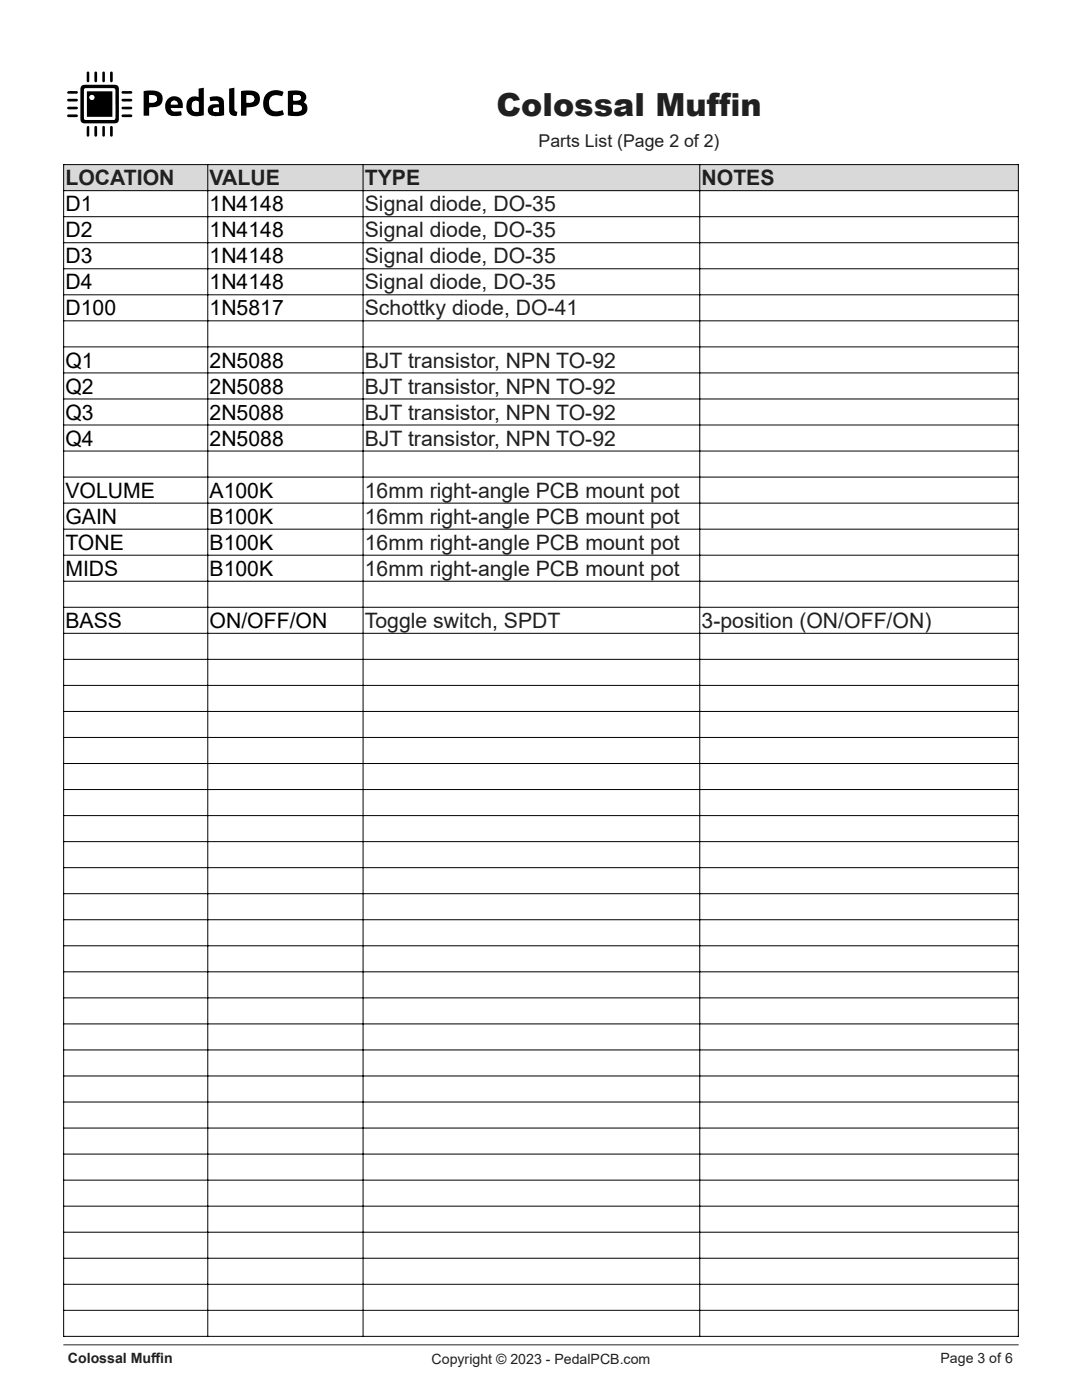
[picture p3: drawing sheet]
<svg xmlns="http://www.w3.org/2000/svg" width="216mm" height="279mm" viewBox="0 0 216 279" stroke-linecap="round" stroke-linejoin="round" font-family="sans-serif">
<path d="M12.7 268.4h190.5" fill="none" stroke="#231f20" stroke-width=".2"/>
<path d="M12.7 12.7v16.4h49.3v-16.4zM16.3 17.1a3.5 3.5 0 0 0-.3 2.2v3a3.4 3.4 0 0 0 .3 2.1 3.5 3.5 0 0 0 2.1 .2h3a3.5 3.5 0 0 0 2.1-.2l.2-.7v-5.4a.99 .99 0 0 0-.9-1.4h-4.4a3.5 3.5 0 0 0-2.1 .2zM57.4 18.2v4.8l1.6 .2a1.84 1.84 0 0 0 2.3-1.7 1.09 1.09 0 0 0-.7-1.1 1.31 1.31 0 0 0 .4-1.5 1.31 1.31 0 0 0-1.4-.8zM39.6 17.7v1.7a1.77 1.77 0 0 0-1.9 .3 1.77 1.77 0 0 0-.5 1.8 1.92 1.92 0 0 0 2.5 1.7l1-.2v-5.5zM28.7 18.2v4.9h1.1v-1.6l.2-.1a1.92 1.92 0 0 0 2.5-1.9 1.67 1.67 0 0 0-1.9-1.4zM48.1 18.2v4.9h1.1v-1.6a4.5 4.5 0 0 0 2.2-.6 1.7 1.7 0 0 0 .3-2 1.7 1.7 0 0 0-1.8-.8zM53.1 18.8a2.66 2.66 0 0 0-.3 3.2 2.66 2.66 0 0 0 3 1.2l.9-.4-.3-.8a1.79 1.79 0 0 1-2.6-.6l-.1-.3a1.58 1.58 0 0 1 .5-1.8 1.58 1.58 0 0 1 1.8-.1h.3l.3-.8a2.76 2.76 0 0 0-3.5 .4zM33.6 19.7a2.03 2.03 0 0 0-.4 2.5 2.03 2.03 0 0 0 2.4 .9l.6-.1-.1-.8-.9 .1a.86 .86 0 0 1-1.1-.7h2.4a1.78 1.78 0 0 0-.7-2.1 1.78 1.78 0 0 0-2.2 .2zM41.8 19.4l.2 .8 .8-.1a.64 .64 0 0 1 .9 .7 1.94 1.94 0 0 0-2.2 .8 1.21 1.21 0 0 0 1.4 1.6l1.8-.2v-2.2a1.44 1.44 0 0 0-2-1.6zM45.7 17.7v3.8a1.19 1.19 0 0 0 .3 1.3 1.19 1.19 0 0 0 1.2 .3l.2-.8a.59 .59 0 0 1-.6-.7v-4.1zM13.4 19.8v.3l.3 .2h1.5l.3-.3-.3-.3zM24.3 19.8v.3l.3 .2h1.5l.3-.3-.3-.3zM13.4 23v.3l.3 .1h1.5l.3-.3-.3-.3zM24.3 22.9v.4l.3 .1h1.5l.3-.3-.3-.3zM18.9 25.2l-.1 1.8 .3 .3 .2-.1 .1-.2v-1.5l-.1-.3zM18.9 14.3l-.1 1.8 .3 .3 .3-.3v-1.5l-.1-.3zM24.3 18.3v.3l.2 .1h1.6l.3-.3-.3-.2zM24.3 21.4v.3l.2 .1h1.6l.3-.3-.3-.2zM22.1 14.3l-.1 1.8 .2 .3 .3-.3v-1.5l-.1-.3zM22.1 25.2l-.1 1.8 .2 .3 .3-.3v-1.6l-.1-.2zM13.4 21.4v.3l.3 .1h1.5l.3-.2-.3-.3zM13.5 18.3l-.1 .3 .3 .1h1.5l.3-.3-.3-.2zM20.5 14.3l-.1 1.8 .3 .3 .2-.3v-1.5l-.1-.3zM17.4 25.2l-.1 1.8 .3 .3 .2-.3v-1.6l-.1-.2zM17.4 14.3l-.1 1.8 .3 .3 .2-.3v-1.5l-.1-.3zM20.5 25.2l-.1 1.8 .3 .3 .2-.3v-1.6l-.1-.2z" fill-rule="evenodd" fill="#fff"/>
<g fill="#000">
<path d="M13.5 18.3l1.7-.1 .3 .2-.3 .3h-1.5l-.3-.1z" fill-rule="evenodd"/>
<path d="M17.4 14.3h.3l.1 .3v1.5l-.2 .3-.3-.3z" fill-rule="evenodd"/>
<path d="M18.9 14.3h.4l.1 .3v1.5l-.3 .3-.3-.3z" fill-rule="evenodd"/>
<path d="M20.5 14.3h.3l.1 .3v1.5l-.2 .3-.3-.3z" fill-rule="evenodd"/>
<path d="M22.1 14.3h.3l.1 .3v1.5l-.3 .3-.2-.3z" fill-rule="evenodd"/>
<path d="M24.3 19.8l1.8-.1 .3 .3-.3 .3h-1.5l-.3-.2z" fill-rule="evenodd"/>
<path d="M24.3 18.3l1.8-.1 .3 .2-.3 .3h-1.6l-.2-.1z" fill-rule="evenodd"/>
<path d="M28.7 18.2l.2-.1a5.1 5.1 0 0 1 3 .4 1.71 1.71 0 0 1 .4 2 1.71 1.71 0 0 1-2 .9l-.5 .1v1.6h-1.1zM29.8 19v1.5a1.44 1.44 0 0 0 1.5-.5 .77 .77 0 0 0-.2-.8 .77 .77 0 0 0-.8-.2z" fill-rule="evenodd"/>
<path d="M39.6 17.7l1.1-.2v5.5a2.72 2.72 0 0 1-3.3-.7 2.21 2.21 0 0 1 1-3l1.2 .1zM38.5 20.3a1.19 1.19 0 0 0 .6 2h.5v-2a.78 .78 0 0 0-1.1 0z" fill-rule="evenodd"/>
<path d="M45.7 17.7l1.1-.2v4.1a.59 .59 0 0 0 .6 .7l-.2 .8a1.19 1.19 0 0 1-1.2-.3 1.19 1.19 0 0 1-.3-1.3z" fill-rule="evenodd"/>
<path d="M48.1 18.2l.2-.1a4.9 4.9 0 0 1 3.2 .5 1.7 1.7 0 0 1 .2 2 1.7 1.7 0 0 1-1.8 .8l-.7 .1v1.6h-1.1zM49.2 19v1.5a1.06 1.06 0 0 0 1.5-1 1.38 1.38 0 0 0-1.5-.5z" fill-rule="evenodd"/>
<path d="M57.4 18.2l1.7-.2a1.65 1.65 0 0 1 2 1.4l-.1 .4-.4 .6a1.41 1.41 0 0 1 .7 1.6 1.41 1.41 0 0 1-1.3 1.1l-1 .1-1.6-.2zM58.5 20.9v1.3l.7 .1a.74 .74 0 0 0 .9-.3 .74 .74 0 0 0 0-.9l-.6-.2zM58.6 19l-.1 .9a1.42 1.42 0 0 0 1.5-.2 .67 .67 0 0 0-.2-.7 .67 .67 0 0 0-.7-.1z" fill-rule="evenodd"/>
<path d="M13.4 21.4l1.8-.1 .3 .3-.3 .2h-1.5l-.3-.1z" fill-rule="evenodd"/>
<path d="M13.4 23l1.8-.2 .3 .3-.3 .3h-1.5l-.3-.1z" fill-rule="evenodd"/>
<path d="M13.4 19.8l1.8-.1 .3 .3-.3 .3h-1.5l-.3-.2z" fill-rule="evenodd"/>
<path d="M17.4 25.2h.3l.1 .2v1.6l-.2 .3-.3-.3z" fill-rule="evenodd"/>
<path d="M18.9 25.2h.4l.1 .3v1.5l-.1 .2-.2 .1-.3-.3z" fill-rule="evenodd"/>
<path d="M20.5 25.2h.3l.1 .2v1.6l-.2 .3-.3-.3z" fill-rule="evenodd"/>
<path d="M22.1 25.2h.3l.1 .2v1.6l-.3 .3-.2-.3z" fill-rule="evenodd"/>
<path d="M16.3 17.1a3.5 3.5 0 0 1 2.1-.2h3a3.6 3.6 0 0 1 2.1 .2l.2 .7v5.4a.99 .99 0 0 1-.9 1.4h-4.4a3.5 3.5 0 0 1-2.1-.2 3.4 3.4 0 0 1-.3-2.1v-3a3.5 3.5 0 0 1 .3-2.2zM16.9 17.7l-.1 .3v5.8l.4 .1h5.6l.2-.3v-5.8l-.4-.2z" fill-rule="evenodd"/>
<path d="M24.3 21.4l1.8-.1 .3 .2-.3 .3h-1.6l-.2-.1z" fill-rule="evenodd"/>
<path d="M24.3 22.9l1.8-.1 .3 .3-.3 .3h-1.5l-.3-.1z" fill-rule="evenodd"/>
<path d="M33.6 19.7a1.78 1.78 0 0 1 2.2-.2 1.78 1.78 0 0 1 .7 2.1h-2.4a1 1 0 0 0 1.4 .7l.6-.1 .1 .7a2.8 2.8 0 0 1-2.8-.3 2.32 2.32 0 0 1 .2-2.9zM34.2 20.3l-.1 .5h1.4a.7 .7 0 0 0-.5-.7 .7 .7 0 0 0-.8 .2z" fill-rule="evenodd"/>
<path d="M41.8 19.4a2.18 2.18 0 0 1 2.8 .6l.1 3a3.7 3.7 0 0 1-2.9-.2 1.24 1.24 0 0 1-.1-1.5 1.24 1.24 0 0 1 1.4-.5h.6a.74 .74 0 0 0-.4-.7 .74 .74 0 0 0-.8 0l-.5 .1zM42.6 21.6l-.1 .1a.41 .41 0 0 0 .3 .6l.9 .1v-.9z" fill-rule="evenodd"/>
<path d="M53.1 18.8a2.76 2.76 0 0 1 3.5-.4l-.3 .8h-.3a1.67 1.67 0 0 0-2.3 .7 1.67 1.67 0 0 0 .9 2.3h.7l1.1-.2 .3 .8a2.7 2.7 0 0 1-4.1-1.5v-1.3z" fill-rule="evenodd"/>
</g>
<g fill="#fff">
<path d="M16.9 17.7l5.7-.1 .4 .2v5.8l-.2 .3h-5.6l-.4-.1v-5.8zM17.3 18.2v5.1h5.1v-5.1z" fill-rule="evenodd"/>
<path d="M58.5 20.9h.7a.74 .74 0 0 1 .8 .2 .74 .74 0 0 1 .1 .9l-.5 .2h-1.1z" fill-rule="evenodd"/>
<path d="M58.6 19l.5-.1a.64 .64 0 0 1 .7 .2 .64 .64 0 0 1 .1 .8l-1.4 .1z" fill-rule="evenodd"/>
<path d="M38.5 20.3a.72 .72 0 0 1 1.1 .1v1.9a1.03 1.03 0 0 1-1.1-.2 1.03 1.03 0 0 1-.2-1.1z" fill-rule="evenodd"/>
<path d="M29.8 19h.5a.78 .78 0 0 1 1 .8 .78 .78 0 0 1-1.1 .7h-.4z" fill-rule="evenodd"/>
<path d="M49.2 19h.5a.79 .79 0 0 1 1 .8 .79 .79 0 0 1-1 .7h-.5z" fill-rule="evenodd"/>
<path d="M34.2 20.3a.7 .7 0 0 1 .8-.2 .7 .7 0 0 1 .5 .7h-1.4z" fill-rule="evenodd"/>
<path d="M42.6 21.6l1.1-.1v.9l-.9-.1a.42 .42 0 0 1-.3-.3 .42 .42 0 0 1 .1-.4z" fill-rule="evenodd"/>
</g>
<path d="M17.3 18.2v5.1h5.1v-5.1zM17.9 19.4a.49 .49 0 0 0 .9 0 .49 .49 0 0 0-.9 0z" fill-rule="evenodd" fill="#000"/>
<circle cx="18.3" cy="19.4" r=".49" fill="#fff"/>
<path d="M12.7 32.9h190.5v5.1h-190.5z" fill-rule="evenodd" fill="#d9d9d9"/>
<path d="M139.6 131.6v67.5h63.6v-67.5zM139.6 204.3v5.2h63.6v-5.2z" fill-rule="evenodd" fill="#fff"/>
<g fill="none" stroke="#000" stroke-width=".2">
<path d="M12.7 32.8v234M12.7 32.9h190.5M12.7 38h190.5M41.5 32.9v233.8M72.4 32.9v233.8M139.6 32.9v233.8M203.2 32.8v234M12.7 43.2h190.5M12.7 48.4h190.5M12.7 53.6h190.5M12.7 58.8h190.5M12.7 64h190.5"/>
<path d="M12.7 69.2h190.5M12.7 74.4h190.5M12.7 79.6h190.5M12.7 84.8h190.5M12.7 90h190.5M12.7 95.2h190.5M12.7 100.4h190.5M12.7 105.6h190.5M12.7 110.8h190.5M12.7 116h190.5M12.7 121.2h190.5M12.7 126.4h190.5"/>
<path d="M12.7 131.6h190.5M12.7 136.8h190.5M12.7 142h190.5M12.7 147.2h190.5M12.7 152.4h190.5M12.7 157.6h190.5M12.7 162.8h190.5M12.7 168h190.5M12.7 173.2h190.5M12.7 178.4h190.5M12.7 183.6h190.5M12.7 188.8h190.5"/>
<path d="M12.7 193.9h190.5M12.7 199.1h190.5M12.7 204.3h190.5M12.7 209.5h190.5M12.7 214.7h190.5M12.7 219.9h190.5M12.7 225.1h190.5M12.7 230.3h190.5M12.7 235.5h190.5M12.7 240.7h190.5M12.7 245.9h190.5M12.7 251.1h190.5"/>
<path d="M12.7 256.3h190.5M12.7 261.5h190.5M12.7 266.7h190.5"/>
</g>
<g font-size="6.3" fill="#231f20">
<text x="99.1" y="23.1">Colossal Muff</text>
<text x="143.5" y="23.1">in</text>
</g>
<g font-size="4.2" fill="#231f20">
<text x="13.1" y="37">LOCATION</text>
<text x="41.8" y="37">VALUE</text>
<text x="72.8" y="37">TYPE</text>
<text x="140" y="37">NOTES</text>
<text x="72.8" y="42.2">Signal diode, DO-35</text>
<text x="72.8" y="47.4">Signal diode, DO-35</text>
<text x="72.8" y="52.6">Signal diode, DO-35</text>
<text x="72.8" y="57.8">Signal diode, DO-35</text>
<text x="72.8" y="63">Schottky diode, DO-41</text>
<text x="72.8" y="73.3">BJT transistor, NPN TO-92</text>
<text x="72.8" y="78.5">BJT transistor, NPN TO-92</text>
<text x="72.8" y="83.7">BJT transistor, NPN TO-92</text>
<text x="72.8" y="88.9">BJT transistor, NPN TO-92</text>
<text x="72.8" y="99.3">16mm right-angle PCB mount pot</text>
<text x="72.8" y="104.5">16mm right-angle PCB mount pot</text>
<text x="72.8" y="109.7">16mm right-angle PCB mount pot</text>
<text x="72.8" y="114.9">16mm right-angle PCB mount pot</text>
<text x="72.8" y="125.3">Toggle switch, SPDT</text>
<text x="140" y="125.3">3-position (ON/OFF/ON)</text>
</g>
<g font-size="4.2">
<text x="13.1" y="42.2">D1</text>
<text x="13.1" y="47.4">D2</text>
<text x="41.8" y="42.2">1N4148</text>
<text x="41.8" y="47.4">1N4148</text>
<text x="13.1" y="52.6">D3</text>
<text x="41.8" y="52.6">1N4148</text>
<text x="13.1" y="57.8">D4</text>
<text x="41.8" y="57.8">1N4148</text>
<text x="13.1" y="63">D100</text>
<text x="41.8" y="63">1N5817</text>
<text x="13.1" y="73.3">Q1</text>
<text x="41.8" y="73.3">2N5088</text>
<text x="13.1" y="78.5">Q2</text>
<text x="13.1" y="83.7">Q3</text>
<text x="41.8" y="78.5">2N5088</text>
<text x="41.8" y="83.7">2N5088</text>
<text x="13.1" y="88.9">Q4</text>
<text x="41.8" y="88.9">2N5088</text>
<text x="13.1" y="99.3">VOLUME</text>
<text x="41.8" y="99.3">A100K</text>
<text x="13.1" y="104.5">GAIN</text>
<text x="41.8" y="104.5">B100K</text>
<text x="13.1" y="109.7">TONE</text>
<text x="41.8" y="109.7">B100K</text>
<text x="13.1" y="114.9">MIDS</text>
<text x="41.8" y="114.9">B100K</text>
<text x="13.1" y="125.3">BASS</text>
<text x="41.8" y="125.3">ON/OFF/ON</text>
</g>
<text font-size="3.5" fill="#231f20" x="107.5" y="29.3">Parts List (Page 2 of 2)</text>
<g font-size="2.8" fill="#231f20">
<text x="13.5" y="272">Colossal Muf</text>
<text x="30.2" y="272">f</text>
<text x="30.2" y="272">in</text>
<text x="86.1" y="272.2">Copyright © 2023 - PedalPCB.com</text>
<text x="187.7" y="272">Page 3 of 6</text>
</g>
</svg>
